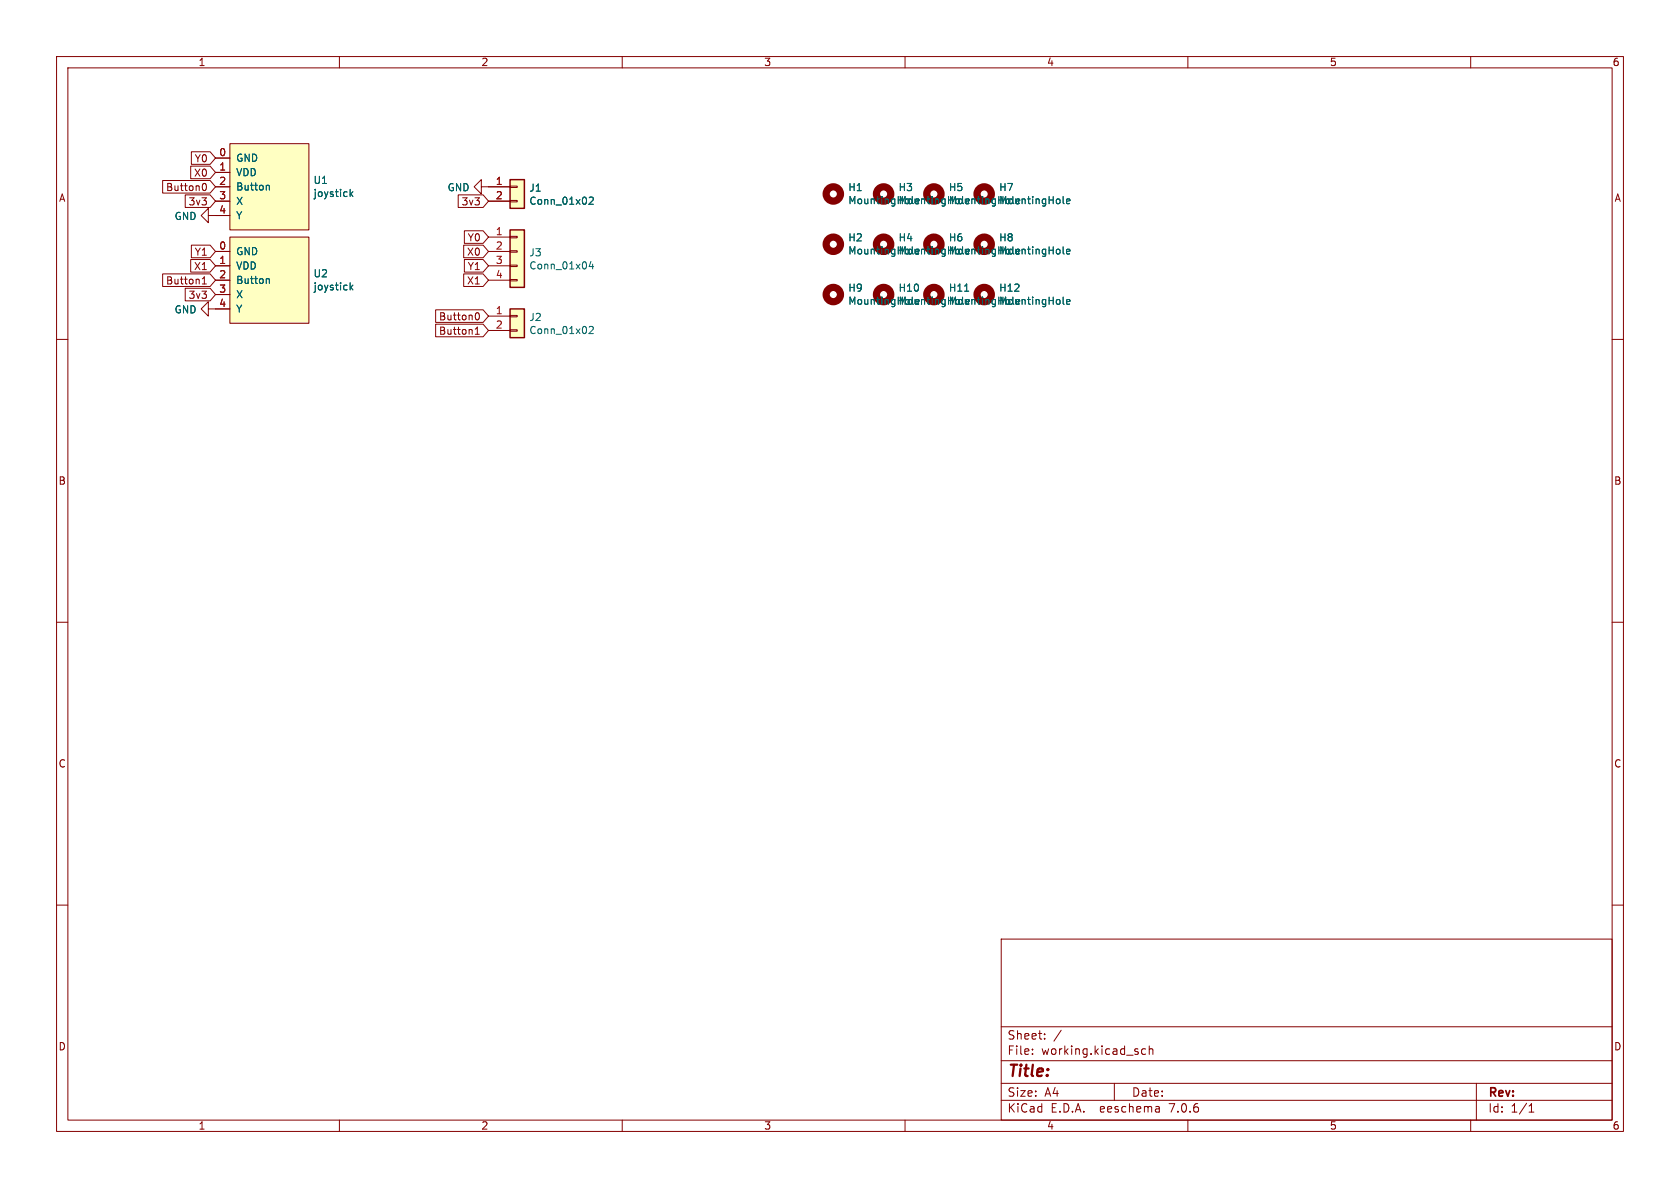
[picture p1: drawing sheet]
<svg xmlns="http://www.w3.org/2000/svg" width="297mm" height="210mm" viewBox="0 0 297 210" stroke-linecap="round" stroke-linejoin="round" font-family="sans-serif">
<g fill="none" stroke="#840000" stroke-width=".18">
<path d="M10 10h277v190h-277zM12 12h273v186h-273zM60 10v2M110 10v2M160 10v2M210 10v2M260 10v2M28.8 31.9h8.3l1 1.1-1 1.1h-8.3zM32.7 34.4h4.4l1 1.2-1 1.1h-4.4zM33.7 29.4h3.4l1 1.1-1 1.1h-3.4zM33.8 26.8h3.3l1 1.1-1 1.2h-3.3zM35.9 32.5l.2-.1a.68 .68 0 0 1 .4 .7 .68 .68 0 0 1-.4 .6l-.2-.1"/>
<path d="M36.8 38.1v-1.3l-1.2 1.3 1.2 1.3v-1.3h3.8M38.1 27.9h2.5M38.1 30.5h2.5M38.1 33h2.5M38.1 35.6h2.5M40.6 25.4h14v15.2h-14zM81 34.4h4.4l1 1.2-1 1.1h-4.4zM85.1 33v-1.2l-1.3 1.2 1.3 1.3v-1.3h5.1M86.4 35.6h3.8M90.2 35.4h1.2v.3h-1.2zM90.2 32.9h1.2v.2h-1.2zM10 60h2"/>
<path d="M28.8 48.4h8.3l1 1.1-1 1.1h-8.3zM32.7 51h4.4l1 1.1-1 1.1h-4.4zM33.7 45.9h3.4l1 1.1-1 1.1h-3.4zM33.8 43.3h3.3l1 1.2-1 1.1h-3.3zM35.8 50.2h.7M35.8 49.3l.3-.4v1.3M36.8 54.6v-1.3l-1.2 1.3 1.2 1.3v-1.3h3.8M38.1 44.5h2.5M38.1 47h2.5M38.1 49.5h2.5M38.1 52.1h2.5M40.6 41.9h14v15.3h-14z"/>
<path d="M77 57.3h8.4l1 1.1-1 1.1h-8.4zM77 54.8h8.4l1 1.1-1 1.1h-8.4zM82 43.3h3.4l1 1.2-1 1.1h-3.4zM82 48.4h3.4l1 1.1-1 1.1h-3.4zM82.1 45.9h3.3l1 1.1-1 1.1h-3.3zM82.1 40.8h3.3l1 1.1-1 1.1h-3.3zM84 59.1h.7M84 58.2l.4-.4v1.3M84.1 55.4l.2-.1a.68 .68 0 0 1 .5 .6 .68 .68 0 0 1-.5 .7l-.2-.2M86.4 41.9h3.8M86.4 44.5h3.8M86.4 47h3.8"/>
<path d="M86.4 49.5h3.8M86.4 55.9h3.8M86.4 58.4h3.8M90.2 49.4h1.2v.3h-1.2zM90.2 46.9h1.2v.2h-1.2zM90.2 44.3h1.2v.3h-1.2zM90.2 41.8h1.2v.2h-1.2zM90.2 58.3h1.2v.2h-1.2zM90.2 55.8h1.2v.2h-1.2zM285 60h2M10 110h2M285 110h2"/>
<path d="M10 160h2M285 160h2M177 166h108v32h-108zM60 198v2M110 198v2M160 198v2M177 194.5h108M177 191.5h108M177 187.5h108M177 181.5h108M182.5 186.3v.1M182.5 185.5v.1"/>
<path d="M184.7 183.6v.1M184.7 182.8v.1M187.6 182.1l-1.3 2M197 191.5v3M202.5 185.5l-.4-.1-.3 .3v.4l.2 .2h.5M203.2 185.5l.2-.1 .3 .1 .1 .9M203.2 184.9v1.5M204.9 195.7l.1 .9M205 196.5l-.2 .1M205 196h-.2M210 198v2M260 198v2"/>
<path d="M261 191.5v6.5M270.3 196.6h.9M270.3 195.5l.4-.4v1.5"/>
</g>
<g fill="none" stroke="#840000" stroke-width="1.3">
<circle cx="147.3" cy="34.3" r="1.27"/>
<circle cx="156.2" cy="34.3" r="1.27"/>
<circle cx="165.1" cy="34.3" r="1.27"/>
<circle cx="174" cy="34.3" r="1.27"/>
<circle cx="147.3" cy="52.1" r="1.27"/>
<circle cx="147.3" cy="43.2" r="1.27"/>
<circle cx="156.2" cy="52.1" r="1.27"/>
<circle cx="156.2" cy="43.2" r="1.27"/>
<circle cx="165.1" cy="43.2" r="1.27"/>
<circle cx="165.1" cy="52.1" r="1.27"/>
<circle cx="174" cy="52.1" r="1.27"/>
<circle cx="174" cy="43.2" r="1.27"/>
</g>
<g fill="none" stroke="#006464" stroke-width=".18">
<path d="M47.3 32.8l.3 .1v.7M61.9 33.5v1.2M62 34.3l.4 .4M62.4 33.9l-.5 .5M104.2 35l.5-.2 .2 .4-.8 .9h.8M187.9 35.8l.2 .2M188.6 35.6l.6-.1-.1-.3h-.4l-.1 .1v.7h.5M47.3 49.3l.3 .1v.7M61.9 50v1.3M62 50.8l.4 .5M62.4 50.4l-.5 .5M104.2 57.8l.5-.1 .2 .4-.8 .9h.8"/>
<path d="M104.5 46.2l-.3 .9h.8M104.8 46.7v.8M170.5 51.5h.8M187.9 44.7l.2 .2M187.9 53.6l.2 .2M188.6 44.5l.6-.1-.1-.3h-.4l-.1 .1v.6h.5M188.6 53.4l.6-.2-.1-.2-.4-.1-.1 .2v.6h.5"/>
</g>
<g fill="#ffffc2" stroke="#ffffc2" stroke-width=".18">
<path d="M40.6 25.4h14v15.2h-14z"/>
<path d="M90.2 31.8h2.5v5h-2.5z"/>
<path d="M90.2 40.6h2.5v10.2h-2.5z"/>
<path d="M40.6 41.9h14v15.3h-14z"/>
<path d="M90.2 54.6h2.5v5.1h-2.5z"/>
</g>
<path d="M90.2 31.8h2.5v5h-2.5zM90.2 40.6h2.5v10.2h-2.5zM90.2 54.6h2.5v5.1h-2.5z" fill="none" stroke="#840000" stroke-width=".25"/>
<text font-size="2.8" fill="#840000" x="178" y="190.9">Title:</text>
<g font-size="2.1" fill="#840000">
<text x="178" y="184">Sheet:</text>
<text x="178" y="186.7">File:</text>
<text x="184.1" y="186.7">working.kicad_sch</text>
<text x="178" y="196.9">KiCad</text>
<text x="178" y="194.1">Size:</text>
<text x="184.7" y="194.1">A4</text>
<text x="185.7" y="196.9">E.D.A.</text>
<text x="194.6" y="196.9">eeschema</text>
<text x="200" y="194.1">Date:</text>
<text x="207" y="196.9">7.0.6</text>
<text x="263" y="194.3">Rev:</text>
<text x="263" y="196.9">Id:</text>
<text x="267.1" y="196.9">1/1</text>
</g>
<g font-size="1.8" fill="#840000">
<text x="35" y="11.9">1</text>
<text x="85" y="11.9">2</text>
<text x="135" y="11.9">3</text>
<text x="185" y="11.9">4</text>
<text x="235" y="11.9">5</text>
<text x="285" y="11.9">6</text>
<text x="34.3" y="28.9">Y0</text>
<text x="10.3" y="35.9">A</text>
<text x="29.2" y="34">Button0</text>
<text x="34.2" y="31.4">X0</text>
<text x="285.3" y="35.9">A</text>
<text x="33.2" y="36.5">3v3</text>
<text x="81.5" y="36.5">3v3</text>
<text x="34.2" y="47.9">X1</text>
<text x="34.3" y="45.4">Y1</text>
<text x="82.5" y="45.4">X0</text>
<text x="82.6" y="47.9">Y1</text>
<text x="82.6" y="42.9">Y0</text>
<text x="29.2" y="50.5">Button1</text>
<text x="33.2" y="53">3v3</text>
<text x="82.5" y="50.5">X1</text>
<text x="77.5" y="59.4">Button1</text>
<text x="77.5" y="56.8">Button0</text>
<text x="10.3" y="85.9">B</text>
<text x="285.3" y="85.9">B</text>
<text x="10.3" y="135.9">C</text>
<text x="285.3" y="135.9">C</text>
<text x="10.3" y="185.9">D</text>
<text x="285.3" y="185.9">D</text>
<text x="35" y="199.9">1</text>
<text x="85" y="199.9">2</text>
<text x="135" y="199.9">3</text>
<text x="185" y="199.9">4</text>
<text x="235" y="199.9">5</text>
<text x="285" y="199.9">6</text>
</g>
<g font-size="1.8" fill="#a90000">
<text x="38.7" y="27.7">0</text>
<text x="38.7" y="30.2">1</text>
<text x="38.7" y="32.8">2</text>
<text x="38.7" y="35.3">3</text>
<text x="87.6" y="32.8">1</text>
<text x="87.6" y="35.3">2</text>
<text x="38.7" y="37.8">4</text>
<text x="87.6" y="41.7">1</text>
<text x="38.7" y="44.2">0</text>
<text x="38.7" y="46.7">1</text>
<text x="87.6" y="44.2">2</text>
<text x="87.6" y="46.7">3</text>
<text x="38.7" y="49.3">2</text>
<text x="38.7" y="51.8">3</text>
<text x="87.6" y="49.3">4</text>
<text x="38.7" y="54.4">4</text>
<text x="87.6" y="55.6">1</text>
<text x="87.6" y="58.2">2</text>
</g>
<g font-size="1.8" fill="#006464">
<text x="41.7" y="28.8">GND</text>
<text x="41.7" y="31.3">VDD</text>
<text x="41.7" y="33.9">Button</text>
<text x="55.3" y="35">joystick</text>
<text x="55.3" y="32.7">U1</text>
<text x="79" y="34">GND</text>
<text x="93.5" y="34.1">J1</text>
<text x="149.9" y="34">H1</text>
<text x="158.8" y="34">H3</text>
<text x="167.6" y="34">H5</text>
<text x="176.5" y="34">H7</text>
<text x="30.8" y="39.1">GND</text>
<text x="41.7" y="36.4">X</text>
<text x="41.7" y="39">Y</text>
<text x="93.5" y="36.4">Conn_01x02</text>
<text x="149.9" y="36.3">MountingHole</text>
<text x="158.8" y="36.3">MountingHole</text>
<text x="167.6" y="36.3">MountingHole</text>
<text x="176.5" y="36.3">MountingHole</text>
<text x="41.7" y="45.3">GND</text>
<text x="41.7" y="47.9">VDD</text>
<text x="93.5" y="45.5">J3</text>
<text x="93.5" y="47.8">Conn_01x04</text>
<text x="149.9" y="42.9">H2</text>
<text x="149.9" y="45.2">MountingHole</text>
<text x="158.8" y="42.9">H4</text>
<text x="158.8" y="45.2">MountingHole</text>
<text x="167.6" y="42.9">H6</text>
<text x="167.6" y="45.2">MountingHole</text>
<text x="176.5" y="42.9">H8</text>
<text x="176.5" y="45.2">MountingHole</text>
<text x="41.7" y="50.4">Button</text>
<text x="41.7" y="52.9">X</text>
<text x="55.3" y="51.5">joystick</text>
<text x="55.3" y="49.2">U2</text>
<text x="149.9" y="51.8">H9</text>
<text x="158.8" y="51.8">H10</text>
<text x="167.6" y="51.8">H11</text>
<text x="176.5" y="51.8">H12</text>
<text x="30.8" y="55.6">GND</text>
<text x="41.7" y="55.5">Y</text>
<text x="93.5" y="56.9">J2</text>
<text x="93.5" y="59.3">Conn_01x02</text>
<text x="149.9" y="54.1">MountingHole</text>
<text x="158.8" y="54.1">MountingHole</text>
<text x="167.6" y="54.1">MountingHole</text>
<text x="176.5" y="54.1">MountingHole</text>
</g>
</svg>
